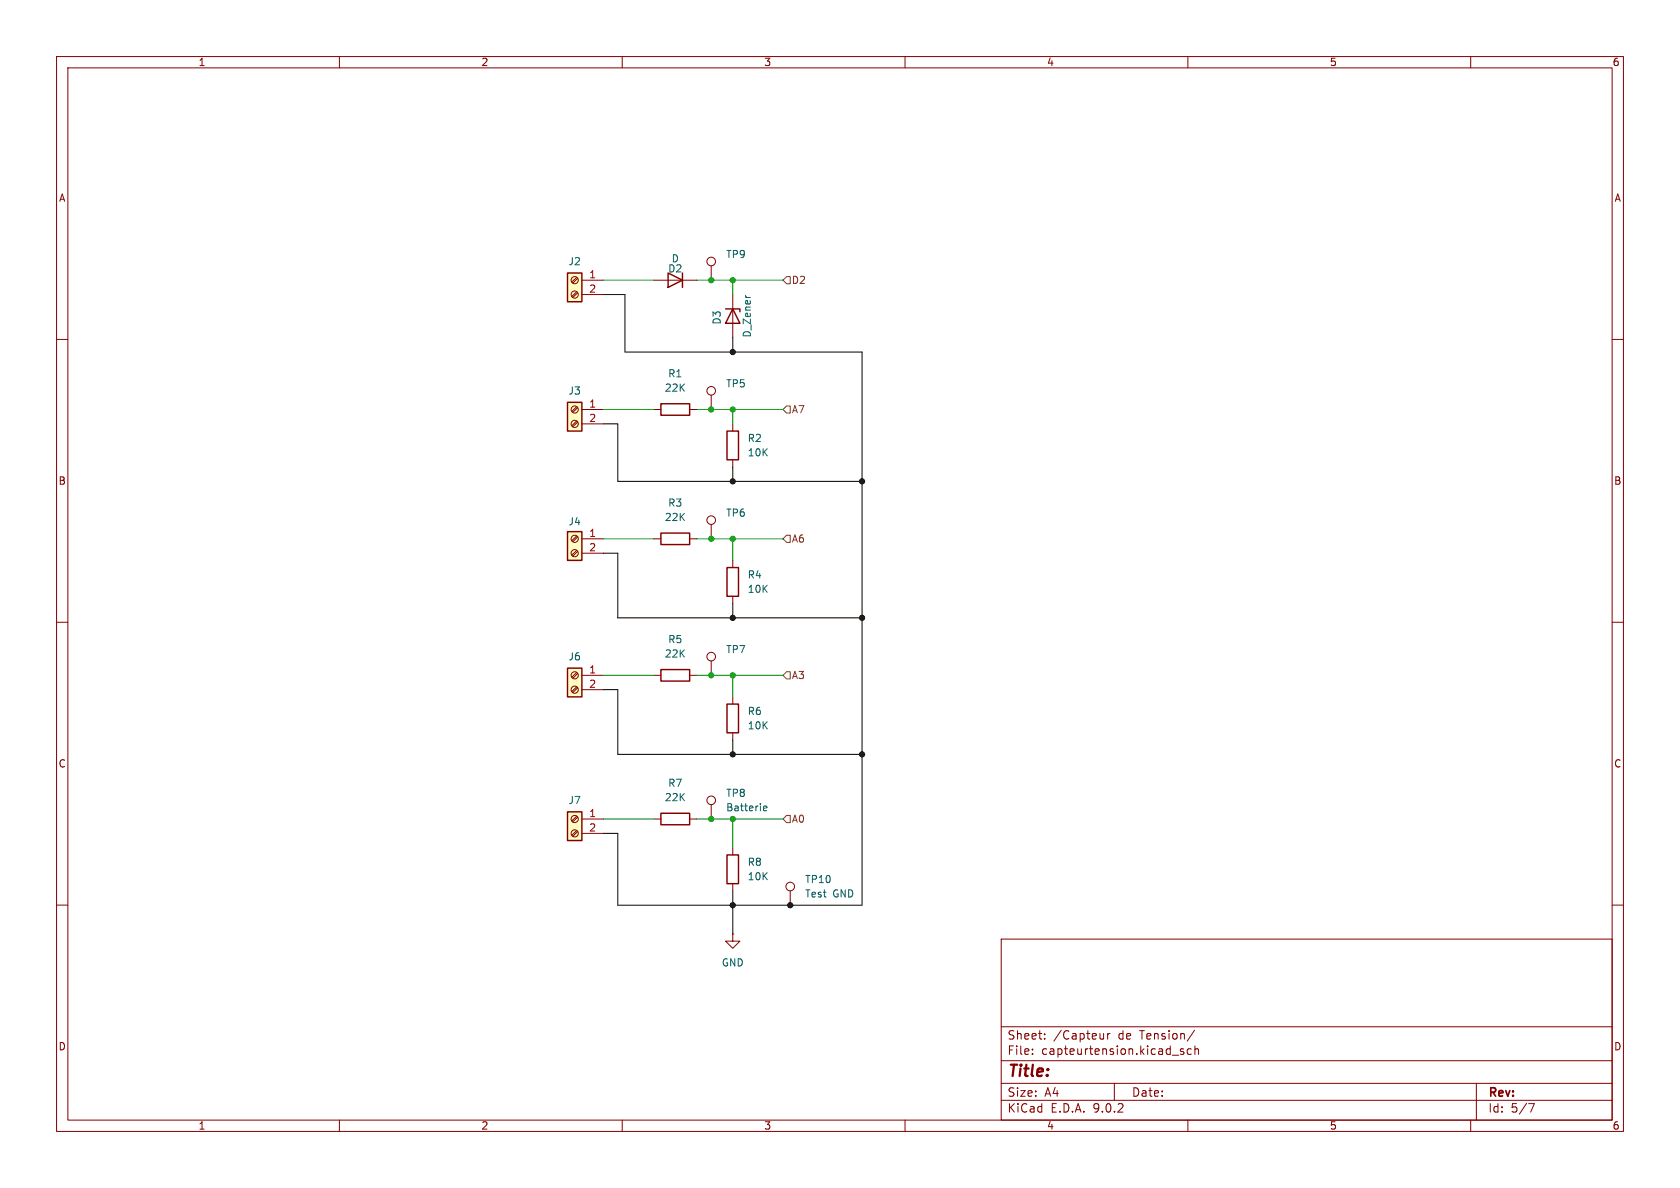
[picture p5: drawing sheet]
(kicad_sch
 (version 20250114)
 (generator "eeschema")
 (generator_version "9.0")
 (paper "A4")
 (lib_symbols
  (symbol "Connector:Screw_Terminal_01x02"
   (pin_names
    (offset 1.016) (hide yes)) (exclude_from_sim no) (in_bom yes) (on_board yes)
   (property "Reference" "J" (at 0 2.54 0) (effects (font (size 1.27 1.27))))
   (property "Value" "Screw_Terminal_01x02" (at 0 -5.08 0) (effects (font (size 1.27 1.27))))
   (property "Footprint" "" (at 0 0 0) (effects (font (size 1.27 1.27)) (hide yes)))
   (property "Datasheet" "~" (at 0 0 0) (effects (font (size 1.27 1.27)) (hide yes)))
   (property "Description" "Generic screw terminal, single row, 01x02, script generated (kicad-library-utils/schlib/autogen/connector/)" (at 0 0 0) (effects (font (size 1.27 1.27)) (hide yes)))
   (symbol "Screw_Terminal_01x02_1_1"
    (rectangle (start -1.27 1.27) (end 1.27 -3.81) (stroke (width 0.254) (type default)) (fill (type background)))
    (polyline (pts (xy -0.5334 0.3302) (xy 0.3302 -0.508)) (stroke (width 0.1524) (type default)) (fill (type none)))
    (polyline (pts (xy -0.5334 -2.2098) (xy 0.3302 -3.048)) (stroke (width 0.1524) (type default)) (fill (type none)))
    (polyline (pts (xy -0.3556 0.508) (xy 0.508 -0.3302)) (stroke (width 0.1524) (type default)) (fill (type none)))
    (polyline (pts (xy -0.3556 -2.032) (xy 0.508 -2.8702)) (stroke (width 0.1524) (type default)) (fill (type none)))
    (circle (center 0 0) (radius 0.635) (stroke (width 0.1524) (type default)) (fill (type none)))
    (circle (center 0 -2.54) (radius 0.635) (stroke (width 0.1524) (type default)) (fill (type none)))
    (pin passive line (at -5.08 0 0) (length 3.81) (name "Pin_1" (effects (font (size 1.27 1.27)))) (number "1" (effects (font (size 1.27 1.27)))))
    (pin passive line (at -5.08 -2.54 0) (length 3.81) (name "Pin_2" (effects (font (size 1.27 1.27)))) (number "2" (effects (font (size 1.27 1.27))))))
   (embedded_fonts no))
  (symbol "Connector:TestPoint"
   (pin_numbers (hide yes))
   (pin_names
    (offset 0.762) (hide yes)) (exclude_from_sim no) (in_bom yes) (on_board yes)
   (property "Reference" "TP" (at 0 6.858 0) (effects (font (size 1.27 1.27))))
   (property "Value" "TestPoint" (at 0 5.08 0) (effects (font (size 1.27 1.27))))
   (property "Footprint" "" (at 5.08 0 0) (effects (font (size 1.27 1.27)) (hide yes)))
   (property "Datasheet" "~" (at 5.08 0 0) (effects (font (size 1.27 1.27)) (hide yes)))
   (property "Description" "test point" (at 0 0 0) (effects (font (size 1.27 1.27)) (hide yes)))
   (symbol "TestPoint_0_1"
    (circle (center 0 3.302) (radius 0.762) (stroke (width 0) (type default)) (fill (type none))))
   (symbol "TestPoint_1_1"
    (pin passive line (at 0 0 90) (length 2.54) (name "1" (effects (font (size 1.27 1.27)))) (number "1" (effects (font (size 1.27 1.27))))))
   (embedded_fonts no))
  (symbol "Device:D"
   (pin_numbers (hide yes))
   (pin_names
    (offset 1.016) (hide yes)) (exclude_from_sim no) (in_bom yes) (on_board yes)
   (property "Reference" "D" (at 0 2.54 0) (effects (font (size 1.27 1.27))))
   (property "Value" "D" (at 0 -2.54 0) (effects (font (size 1.27 1.27))))
   (property "Footprint" "" (at 0 0 0) (effects (font (size 1.27 1.27)) (hide yes)))
   (property "Datasheet" "~" (at 0 0 0) (effects (font (size 1.27 1.27)) (hide yes)))
   (property "Description" "Diode" (at 0 0 0) (effects (font (size 1.27 1.27)) (hide yes)))
   (property "Sim.Device" "D" (at 0 0 0) (effects (font (size 1.27 1.27)) (hide yes)))
   (property "Sim.Pins" "1=K 2=A" (at 0 0 0) (effects (font (size 1.27 1.27)) (hide yes)))
   (symbol "D_0_1"
    (polyline (pts (xy -1.27 1.27) (xy -1.27 -1.27)) (stroke (width 0.254) (type default)) (fill (type none)))
    (polyline (pts (xy 1.27 1.27) (xy 1.27 -1.27) (xy -1.27 0) (xy 1.27 1.27)) (stroke (width 0.254) (type default)) (fill (type none)))
    (polyline (pts (xy 1.27 0) (xy -1.27 0)) (stroke (width 0) (type default)) (fill (type none))))
   (symbol "D_1_1"
    (pin passive line (at -3.81 0 0) (length 2.54) (name "K" (effects (font (size 1.27 1.27)))) (number "1" (effects (font (size 1.27 1.27)))))
    (pin passive line (at 3.81 0 180) (length 2.54) (name "A" (effects (font (size 1.27 1.27)))) (number "2" (effects (font (size 1.27 1.27))))))
   (embedded_fonts no))
  (symbol "Device:D_Zener"
   (pin_numbers (hide yes))
   (pin_names
    (offset 1.016) (hide yes)) (exclude_from_sim no) (in_bom yes) (on_board yes)
   (property "Reference" "D" (at 0 2.54 0) (effects (font (size 1.27 1.27))))
   (property "Value" "D_Zener" (at 0 -2.54 0) (effects (font (size 1.27 1.27))))
   (property "Footprint" "" (at 0 0 0) (effects (font (size 1.27 1.27)) (hide yes)))
   (property "Datasheet" "~" (at 0 0 0) (effects (font (size 1.27 1.27)) (hide yes)))
   (property "Description" "Zener diode" (at 0 0 0) (effects (font (size 1.27 1.27)) (hide yes)))
   (symbol "D_Zener_0_1"
    (polyline (pts (xy -1.27 -1.27) (xy -1.27 1.27) (xy -0.762 1.27)) (stroke (width 0.254) (type default)) (fill (type none)))
    (polyline (pts (xy 1.27 0) (xy -1.27 0)) (stroke (width 0) (type default)) (fill (type none)))
    (polyline (pts (xy 1.27 -1.27) (xy 1.27 1.27) (xy -1.27 0) (xy 1.27 -1.27)) (stroke (width 0.254) (type default)) (fill (type none))))
   (symbol "D_Zener_1_1"
    (pin passive line (at -3.81 0 0) (length 2.54) (name "K" (effects (font (size 1.27 1.27)))) (number "1" (effects (font (size 1.27 1.27)))))
    (pin passive line (at 3.81 0 180) (length 2.54) (name "A" (effects (font (size 1.27 1.27)))) (number "2" (effects (font (size 1.27 1.27))))))
   (embedded_fonts no))
  (symbol "Device:R"
   (pin_numbers (hide yes))
   (pin_names
    (offset 0)) (exclude_from_sim no) (in_bom yes) (on_board yes)
   (property "Reference" "R" (at 2.032 0 90) (effects (font (size 1.27 1.27))))
   (property "Value" "R" (at 0 0 90) (effects (font (size 1.27 1.27))))
   (property "Footprint" "" (at -1.778 0 90) (effects (font (size 1.27 1.27)) (hide yes)))
   (property "Datasheet" "~" (at 0 0 0) (effects (font (size 1.27 1.27)) (hide yes)))
   (property "Description" "Resistor" (at 0 0 0) (effects (font (size 1.27 1.27)) (hide yes)))
   (symbol "R_0_1"
    (rectangle (start -1.016 -2.54) (end 1.016 2.54) (stroke (width 0.254) (type default)) (fill (type none))))
   (symbol "R_1_1"
    (pin passive line (at 0 3.81 270) (length 1.27) (name "~" (effects (font (size 1.27 1.27)))) (number "1" (effects (font (size 1.27 1.27)))))
    (pin passive line (at 0 -3.81 90) (length 1.27) (name "~" (effects (font (size 1.27 1.27)))) (number "2" (effects (font (size 1.27 1.27))))))
   (embedded_fonts no))
  (symbol "power:GND"
   (power)
   (pin_numbers (hide yes))
   (pin_names
    (offset 0) (hide yes)) (exclude_from_sim no) (in_bom yes) (on_board yes)
   (property "Reference" "#PWR" (at 0 -6.35 0) (effects (font (size 1.27 1.27)) (hide yes)))
   (property "Value" "GND" (at 0 -3.81 0) (effects (font (size 1.27 1.27))))
   (property "Footprint" "" (at 0 0 0) (effects (font (size 1.27 1.27)) (hide yes)))
   (property "Datasheet" "" (at 0 0 0) (effects (font (size 1.27 1.27)) (hide yes)))
   (property "Description" "Power symbol creates a global label with name \"GND\" , ground" (at 0 0 0) (effects (font (size 1.27 1.27)) (hide yes)))
   (symbol "GND_0_1"
    (polyline (pts (xy 0 0) (xy 0 -1.27) (xy 1.27 -1.27) (xy 0 -2.54) (xy -1.27 -1.27) (xy 0 -1.27)) (stroke (width 0) (type default)) (fill (type none))))
   (symbol "GND_1_1"
    (pin power_in line (at 0 0 270) (length 0) (name "~" (effects (font (size 1.27 1.27)))) (number "1" (effects (font (size 1.27 1.27))))))
   (embedded_fonts no)))
 (junction
  (at 129.54 160.02)
  (diameter 0)
  (color 0 0 0 0))
 (junction
  (at 125.73 119.38)
  (diameter 0)
  (color 0 0 0 0))
 (junction
  (at 129.54 119.38)
  (diameter 0)
  (color 0 0 0 0))
 (junction
  (at 125.73 144.78)
  (diameter 0)
  (color 0 0 0 0))
 (junction
  (at 129.54 109.22)
  (diameter 0)
  (color 0 0 0 0))
 (junction
  (at 129.54 49.53)
  (diameter 0)
  (color 0 0 0 0))
 (junction
  (at 129.54 62.23)
  (diameter 0)
  (color 0 0 0 0))
 (junction
  (at 129.54 72.39)
  (diameter 0)
  (color 0 0 0 0))
 (junction
  (at 129.54 133.35)
  (diameter 0)
  (color 0 0 0 0))
 (junction
  (at 125.73 49.53)
  (diameter 0)
  (color 0 0 0 0))
 (junction
  (at 139.7 160.02)
  (diameter 0)
  (color 0 0 0 0))
 (junction
  (at 152.4 109.22)
  (diameter 0)
  (color 0 0 0 0))
 (junction
  (at 152.4 133.35)
  (diameter 0)
  (color 0 0 0 0))
 (junction
  (at 129.54 95.25)
  (diameter 0)
  (color 0 0 0 0))
 (junction
  (at 125.73 72.39)
  (diameter 0)
  (color 0 0 0 0))
 (junction
  (at 129.54 144.78)
  (diameter 0)
  (color 0 0 0 0))
 (junction
  (at 152.4 85.09)
  (diameter 0)
  (color 0 0 0 0))
 (junction
  (at 125.73 95.25)
  (diameter 0)
  (color 0 0 0 0))
 (junction
  (at 129.54 85.09)
  (diameter 0)
  (color 0 0 0 0))
 (wire
  (pts (xy 106.68 144.78) (xy 115.57 144.78))
  (stroke (width 0) (type default)))
 (wire
  (pts (xy 110.49 62.23) (xy 129.54 62.23))
  (stroke (width 0) (type default)))
 (wire
  (pts (xy 129.54 160.02) (xy 129.54 157.48))
  (stroke (width 0) (type default)))
 (wire
  (pts (xy 129.54 160.02) (xy 129.54 165.1))
  (stroke (width 0) (type default)))
 (wire
  (pts (xy 110.49 52.07) (xy 110.49 62.23))
  (stroke (width 0) (type default)))
 (wire
  (pts (xy 125.73 119.38) (xy 129.54 119.38))
  (stroke (width 0) (type default)))
 (wire
  (pts (xy 106.68 49.53) (xy 115.57 49.53))
  (stroke (width 0) (type default)))
 (wire
  (pts (xy 125.73 95.25) (xy 129.54 95.25))
  (stroke (width 0) (type default)))
 (wire
  (pts (xy 106.68 74.93) (xy 109.22 74.93))
  (stroke (width 0) (type default)))
 (wire
  (pts (xy 109.22 133.35) (xy 129.54 133.35))
  (stroke (width 0) (type default)))
 (wire
  (pts (xy 106.68 119.38) (xy 115.57 119.38))
  (stroke (width 0) (type default)))
 (wire
  (pts (xy 109.22 147.32) (xy 109.22 160.02))
  (stroke (width 0) (type default)))
 (wire
  (pts (xy 123.19 144.78) (xy 125.73 144.78))
  (stroke (width 0) (type default)))
 (wire
  (pts (xy 129.54 109.22) (xy 129.54 106.68))
  (stroke (width 0) (type default)))
 (wire
  (pts (xy 129.54 119.38) (xy 138.43 119.38))
  (stroke (width 0) (type default)))
 (wire
  (pts (xy 129.54 95.25) (xy 129.54 99.06))
  (stroke (width 0) (type default)))
 (wire
  (pts (xy 129.54 85.09) (xy 152.4 85.09))
  (stroke (width 0) (type default)))
 (wire
  (pts (xy 129.54 133.35) (xy 129.54 130.81))
  (stroke (width 0) (type default)))
 (wire
  (pts (xy 125.73 119.38) (xy 123.19 119.38))
  (stroke (width 0) (type default)))
 (wire
  (pts (xy 106.68 95.25) (xy 115.57 95.25))
  (stroke (width 0) (type default)))
 (wire
  (pts (xy 129.54 62.23) (xy 152.4 62.23))
  (stroke (width 0) (type default)))
 (wire
  (pts (xy 152.4 109.22) (xy 152.4 133.35))
  (stroke (width 0) (type default)))
 (wire
  (pts (xy 125.73 72.39) (xy 129.54 72.39))
  (stroke (width 0) (type default)))
 (wire
  (pts (xy 106.68 97.79) (xy 109.22 97.79))
  (stroke (width 0) (type default)))
 (wire
  (pts (xy 129.54 144.78) (xy 129.54 149.86))
  (stroke (width 0) (type default)))
 (wire
  (pts (xy 129.54 123.19) (xy 129.54 119.38))
  (stroke (width 0) (type default)))
 (wire
  (pts (xy 152.4 133.35) (xy 152.4 160.02))
  (stroke (width 0) (type default)))
 (wire
  (pts (xy 125.73 144.78) (xy 129.54 144.78))
  (stroke (width 0) (type default)))
 (wire
  (pts (xy 152.4 62.23) (xy 152.4 85.09))
  (stroke (width 0) (type default)))
 (wire
  (pts (xy 106.68 147.32) (xy 109.22 147.32))
  (stroke (width 0) (type default)))
 (wire
  (pts (xy 109.22 160.02) (xy 129.54 160.02))
  (stroke (width 0) (type default)))
 (wire
  (pts (xy 123.19 72.39) (xy 125.73 72.39))
  (stroke (width 0) (type default)))
 (wire
  (pts (xy 123.19 49.53) (xy 125.73 49.53))
  (stroke (width 0) (type default)))
 (wire
  (pts (xy 109.22 121.92) (xy 109.22 133.35))
  (stroke (width 0) (type default)))
 (wire
  (pts (xy 109.22 97.79) (xy 109.22 109.22))
  (stroke (width 0) (type default)))
 (wire
  (pts (xy 152.4 109.22) (xy 129.54 109.22))
  (stroke (width 0) (type default)))
 (wire
  (pts (xy 109.22 109.22) (xy 129.54 109.22))
  (stroke (width 0) (type default)))
 (wire
  (pts (xy 129.54 85.09) (xy 129.54 82.55))
  (stroke (width 0) (type default)))
 (wire
  (pts (xy 109.22 85.09) (xy 129.54 85.09))
  (stroke (width 0) (type default)))
 (wire
  (pts (xy 106.68 121.92) (xy 109.22 121.92))
  (stroke (width 0) (type default)))
 (wire
  (pts (xy 106.68 52.07) (xy 110.49 52.07))
  (stroke (width 0) (type default)))
 (wire
  (pts (xy 129.54 62.23) (xy 129.54 59.69))
  (stroke (width 0) (type default)))
 (wire
  (pts (xy 129.54 49.53) (xy 138.43 49.53))
  (stroke (width 0) (type default)))
 (wire
  (pts (xy 125.73 49.53) (xy 129.54 49.53))
  (stroke (width 0) (type default)))
 (wire
  (pts (xy 152.4 85.09) (xy 152.4 109.22))
  (stroke (width 0) (type default)))
 (wire
  (pts (xy 106.68 72.39) (xy 115.57 72.39))
  (stroke (width 0) (type default)))
 (wire
  (pts (xy 129.54 49.53) (xy 129.54 52.07))
  (stroke (width 0) (type default)))
 (wire
  (pts (xy 123.19 95.25) (xy 125.73 95.25))
  (stroke (width 0) (type default)))
 (wire
  (pts (xy 152.4 133.35) (xy 129.54 133.35))
  (stroke (width 0) (type default)))
 (wire
  (pts (xy 109.22 74.93) (xy 109.22 85.09))
  (stroke (width 0) (type default)))
 (wire
  (pts (xy 129.54 72.39) (xy 138.43 72.39))
  (stroke (width 0) (type default)))
 (wire
  (pts (xy 129.54 144.78) (xy 138.43 144.78))
  (stroke (width 0) (type default)))
 (wire
  (pts (xy 129.54 72.39) (xy 129.54 74.93))
  (stroke (width 0) (type default)))
 (wire
  (pts (xy 152.4 160.02) (xy 139.7 160.02))
  (stroke (width 0) (type default)))
 (wire
  (pts (xy 129.54 95.25) (xy 138.43 95.25))
  (stroke (width 0) (type default)))
 (wire
  (pts (xy 139.7 160.02) (xy 129.54 160.02))
  (stroke (width 0) (type default)))
 (hierarchical_label "A6"
  (shape input)
  (at 138.43 95.25 0)
  (effects (font (size 1.27 1.27)) (justify left)))
 (hierarchical_label "A0"
  (shape input)
  (at 138.43 144.78 0)
  (effects (font (size 1.27 1.27)) (justify left)))
 (hierarchical_label "D2"
  (shape input)
  (at 138.43 49.53 0)
  (effects (font (size 1.27 1.27)) (justify left)))
 (hierarchical_label "A3"
  (shape input)
  (at 138.43 119.38 0)
  (effects (font (size 1.27 1.27)) (justify left)))
 (hierarchical_label "A7"
  (shape input)
  (at 138.43 72.39 0)
  (effects (font (size 1.27 1.27)) (justify left)))
 (symbol
  (lib_id "Device:D")
  (at 119.38 49.53 180)
  (unit 1)
  (exclude_from_sim no)
  (in_bom yes)
  (on_board yes)
  (dnp no)
  (property "Reference" "D2" (at 119.38 47.498 0) (effects (font (size 1.27 1.27))))
  (property "Value" "D" (at 119.38 45.72 0) (effects (font (size 1.27 1.27))))
  (property "Footprint" "Diode_SMD:D_SMA" (at 119.38 49.53 0) (effects (font (size 1.27 1.27)) (hide yes)))
  (property "Datasheet" "~" (at 119.38 49.53 0) (effects (font (size 1.27 1.27)) (hide yes)))
  (property "Description" "Diode" (at 119.38 49.53 0) (effects (font (size 1.27 1.27)) (hide yes)))
  (property "Sim.Device" "D" (at 119.38 49.53 0) (effects (font (size 1.27 1.27)) (hide yes)))
  (property "Sim.Pins" "1=K 2=A" (at 119.38 49.53 0) (effects (font (size 1.27 1.27)) (hide yes)))
  (pin "2")
  (pin "1"))
 (symbol
  (lib_id "Connector:TestPoint")
  (at 125.73 49.53 0)
  (unit 1)
  (exclude_from_sim no)
  (in_bom yes)
  (on_board yes)
  (dnp no)
  (fields_autoplaced yes)
  (property "Reference" "TP9" (at 128.27 44.9579 0) (effects (font (size 1.27 1.27)) (justify left)))
  (property "Value" "TestPoint" (at 128.27 47.4979 0) (effects (font (size 1.27 1.27)) (justify left) (hide yes)))
  (property "Footprint" "" (at 130.81 49.53 0) (effects (font (size 1.27 1.27)) (hide yes)))
  (property "Datasheet" "~" (at 130.81 49.53 0) (effects (font (size 1.27 1.27)) (hide yes)))
  (property "Description" "test point" (at 125.73 49.53 0) (effects (font (size 1.27 1.27)) (hide yes)))
  (pin "1"))
 (symbol
  (lib_id "Device:R")
  (at 129.54 78.74 0)
  (unit 1)
  (exclude_from_sim no)
  (in_bom yes)
  (on_board yes)
  (dnp no)
  (property "Reference" "R2" (at 132.08 77.4699 0) (effects (font (size 1.27 1.27)) (justify left)))
  (property "Value" "10K" (at 132.08 80.0099 0) (effects (font (size 1.27 1.27)) (justify left)))
  (property "Footprint" "" (at 127.762 78.74 90) (effects (font (size 1.27 1.27)) (hide yes)))
  (property "Datasheet" "~" (at 129.54 78.74 0) (effects (font (size 1.27 1.27)) (hide yes)))
  (property "Description" "Resistor" (at 129.54 78.74 0) (effects (font (size 1.27 1.27)) (hide yes)))
  (pin "1")
  (pin "2"))
 (symbol
  (lib_id "Device:D_Zener")
  (at 129.54 55.88 270)
  (unit 1)
  (exclude_from_sim no)
  (in_bom yes)
  (on_board yes)
  (dnp no)
  (property "Reference" "D3" (at 126.746 56.134 0) (effects (font (size 1.27 1.27))))
  (property "Value" "D_Zener" (at 132.08 55.88 0) (effects (font (size 1.27 1.27))))
  (property "Footprint" "Diode_SMD:D_SOD-123" (at 129.54 55.88 0) (effects (font (size 1.27 1.27)) (hide yes)))
  (property "Datasheet" "~" (at 129.54 55.88 0) (effects (font (size 1.27 1.27)) (hide yes)))
  (property "Description" "Zener diode" (at 129.54 55.88 0) (effects (font (size 1.27 1.27)) (hide yes)))
  (pin "2")
  (pin "1"))
 (symbol
  (lib_id "Device:R")
  (at 119.38 144.78 90)
  (unit 1)
  (exclude_from_sim no)
  (in_bom yes)
  (on_board yes)
  (dnp no)
  (fields_autoplaced yes)
  (property "Reference" "R7" (at 119.38 138.43 90) (effects (font (size 1.27 1.27))))
  (property "Value" "22K" (at 119.38 140.97 90) (effects (font (size 1.27 1.27))))
  (property "Footprint" "" (at 119.38 146.558 90) (effects (font (size 1.27 1.27)) (hide yes)))
  (property "Datasheet" "~" (at 119.38 144.78 0) (effects (font (size 1.27 1.27)) (hide yes)))
  (property "Description" "Resistor" (at 119.38 144.78 0) (effects (font (size 1.27 1.27)) (hide yes)))
  (pin "1")
  (pin "2"))
 (symbol
  (lib_id "Device:R")
  (at 119.38 72.39 90)
  (unit 1)
  (exclude_from_sim no)
  (in_bom yes)
  (on_board yes)
  (dnp no)
  (fields_autoplaced yes)
  (property "Reference" "R1" (at 119.38 66.04 90) (effects (font (size 1.27 1.27))))
  (property "Value" "22K" (at 119.38 68.58 90) (effects (font (size 1.27 1.27))))
  (property "Footprint" "" (at 119.38 74.168 90) (effects (font (size 1.27 1.27)) (hide yes)))
  (property "Datasheet" "~" (at 119.38 72.39 0) (effects (font (size 1.27 1.27)) (hide yes)))
  (property "Description" "Resistor" (at 119.38 72.39 0) (effects (font (size 1.27 1.27)) (hide yes)))
  (pin "1")
  (pin "2"))
 (symbol
  (lib_id "Device:R")
  (at 119.38 95.25 90)
  (unit 1)
  (exclude_from_sim no)
  (in_bom yes)
  (on_board yes)
  (dnp no)
  (fields_autoplaced yes)
  (property "Reference" "R3" (at 119.38 88.9 90) (effects (font (size 1.27 1.27))))
  (property "Value" "22K" (at 119.38 91.44 90) (effects (font (size 1.27 1.27))))
  (property "Footprint" "" (at 119.38 97.028 90) (effects (font (size 1.27 1.27)) (hide yes)))
  (property "Datasheet" "~" (at 119.38 95.25 0) (effects (font (size 1.27 1.27)) (hide yes)))
  (property "Description" "Resistor" (at 119.38 95.25 0) (effects (font (size 1.27 1.27)) (hide yes)))
  (pin "1")
  (pin "2"))
 (symbol
  (lib_id "Connector:TestPoint")
  (at 125.73 144.78 0)
  (unit 1)
  (exclude_from_sim no)
  (in_bom yes)
  (on_board yes)
  (dnp no)
  (fields_autoplaced yes)
  (property "Reference" "TP8" (at 128.27 140.2079 0) (effects (font (size 1.27 1.27)) (justify left)))
  (property "Value" "Batterie" (at 128.27 142.7479 0) (effects (font (size 1.27 1.27)) (justify left)))
  (property "Footprint" "" (at 130.81 144.78 0) (effects (font (size 1.27 1.27)) (hide yes)))
  (property "Datasheet" "~" (at 130.81 144.78 0) (effects (font (size 1.27 1.27)) (hide yes)))
  (property "Description" "test point" (at 125.73 144.78 0) (effects (font (size 1.27 1.27)) (hide yes)))
  (pin "1"))
 (symbol
  (lib_id "power:GND")
  (at 129.54 165.1 0)
  (unit 1)
  (exclude_from_sim no)
  (in_bom yes)
  (on_board yes)
  (dnp no)
  (fields_autoplaced yes)
  (property "Reference" "#PWR06" (at 129.54 171.45 0) (effects (font (size 1.27 1.27)) (hide yes)))
  (property "Value" "GND" (at 129.54 170.18 0) (effects (font (size 1.27 1.27))))
  (property "Footprint" "" (at 129.54 165.1 0) (effects (font (size 1.27 1.27)) (hide yes)))
  (property "Datasheet" "" (at 129.54 165.1 0) (effects (font (size 1.27 1.27)) (hide yes)))
  (property "Description" "Power symbol creates a global label with name \"GND\" , ground" (at 129.54 165.1 0) (effects (font (size 1.27 1.27)) (hide yes)))
  (pin "1"))
 (symbol
  (lib_id "Connector:Screw_Terminal_01x02")
  (at 101.6 144.78 0)
  (mirror y)
  (unit 1)
  (exclude_from_sim no)
  (in_bom yes)
  (on_board yes)
  (dnp no)
  (property "Reference" "J7" (at 101.6 141.478 0) (effects (font (size 1.27 1.27))))
  (property "Value" "Screw_Terminal_01x02" (at 101.6 140.97 0) (effects (font (size 1.27 1.27)) (hide yes)))
  (property "Footprint" "" (at 101.6 144.78 0) (effects (font (size 1.27 1.27)) (hide yes)))
  (property "Datasheet" "~" (at 101.6 144.78 0) (effects (font (size 1.27 1.27)) (hide yes)))
  (property "Description" "Generic screw terminal, single row, 01x02, script generated (kicad-library-utils/schlib/autogen/connector/)" (at 101.6 144.78 0) (effects (font (size 1.27 1.27)) (hide yes)))
  (pin "1")
  (pin "2"))
 (symbol
  (lib_id "Connector:TestPoint")
  (at 139.7 160.02 0)
  (unit 1)
  (exclude_from_sim no)
  (in_bom yes)
  (on_board yes)
  (dnp no)
  (fields_autoplaced yes)
  (property "Reference" "TP10" (at 142.24 155.4479 0) (effects (font (size 1.27 1.27)) (justify left)))
  (property "Value" "Test GND" (at 142.24 157.9879 0) (effects (font (size 1.27 1.27)) (justify left)))
  (property "Footprint" "" (at 144.78 160.02 0) (effects (font (size 1.27 1.27)) (hide yes)))
  (property "Datasheet" "~" (at 144.78 160.02 0) (effects (font (size 1.27 1.27)) (hide yes)))
  (property "Description" "test point" (at 139.7 160.02 0) (effects (font (size 1.27 1.27)) (hide yes)))
  (pin "1"))
 (symbol
  (lib_id "Connector:Screw_Terminal_01x02")
  (at 101.6 72.39 0)
  (mirror y)
  (unit 1)
  (exclude_from_sim no)
  (in_bom yes)
  (on_board yes)
  (dnp no)
  (property "Reference" "J3" (at 101.6 69.088 0) (effects (font (size 1.27 1.27))))
  (property "Value" "Screw_Terminal_01x02" (at 101.6 68.58 0) (effects (font (size 1.27 1.27)) (hide yes)))
  (property "Footprint" "" (at 101.6 72.39 0) (effects (font (size 1.27 1.27)) (hide yes)))
  (property "Datasheet" "~" (at 101.6 72.39 0) (effects (font (size 1.27 1.27)) (hide yes)))
  (property "Description" "Generic screw terminal, single row, 01x02, script generated (kicad-library-utils/schlib/autogen/connector/)" (at 101.6 72.39 0) (effects (font (size 1.27 1.27)) (hide yes)))
  (pin "1")
  (pin "2"))
 (symbol
  (lib_id "Connector:Screw_Terminal_01x02")
  (at 101.6 49.53 0)
  (mirror y)
  (unit 1)
  (exclude_from_sim no)
  (in_bom yes)
  (on_board yes)
  (dnp no)
  (property "Reference" "J2" (at 101.6 46.228 0) (effects (font (size 1.27 1.27))))
  (property "Value" "Tension des panneaux photovoltaiques" (at 101.6 45.72 0) (effects (font (size 1.27 1.27)) (hide yes)))
  (property "Footprint" "" (at 101.6 49.53 0) (effects (font (size 1.27 1.27)) (hide yes)))
  (property "Datasheet" "~" (at 101.6 49.53 0) (effects (font (size 1.27 1.27)) (hide yes)))
  (property "Description" "Generic screw terminal, single row, 01x02, script generated (kicad-library-utils/schlib/autogen/connector/)" (at 101.6 49.53 0) (effects (font (size 1.27 1.27)) (hide yes)))
  (pin "1")
  (pin "2"))
 (symbol
  (lib_id "Connector:Screw_Terminal_01x02")
  (at 101.6 95.25 0)
  (mirror y)
  (unit 1)
  (exclude_from_sim no)
  (in_bom yes)
  (on_board yes)
  (dnp no)
  (property "Reference" "J4" (at 101.6 92.202 0) (effects (font (size 1.27 1.27))))
  (property "Value" "Screw_Terminal_01x02" (at 101.6 91.44 0) (effects (font (size 1.27 1.27)) (hide yes)))
  (property "Footprint" "" (at 101.6 95.25 0) (effects (font (size 1.27 1.27)) (hide yes)))
  (property "Datasheet" "~" (at 101.6 95.25 0) (effects (font (size 1.27 1.27)) (hide yes)))
  (property "Description" "Generic screw terminal, single row, 01x02, script generated (kicad-library-utils/schlib/autogen/connector/)" (at 101.6 95.25 0) (effects (font (size 1.27 1.27)) (hide yes)))
  (pin "1")
  (pin "2"))
 (symbol
  (lib_id "Device:R")
  (at 129.54 153.67 0)
  (unit 1)
  (exclude_from_sim no)
  (in_bom yes)
  (on_board yes)
  (dnp no)
  (fields_autoplaced yes)
  (property "Reference" "R8" (at 132.08 152.3999 0) (effects (font (size 1.27 1.27)) (justify left)))
  (property "Value" "10K" (at 132.08 154.9399 0) (effects (font (size 1.27 1.27)) (justify left)))
  (property "Footprint" "" (at 127.762 153.67 90) (effects (font (size 1.27 1.27)) (hide yes)))
  (property "Datasheet" "~" (at 129.54 153.67 0) (effects (font (size 1.27 1.27)) (hide yes)))
  (property "Description" "Resistor" (at 129.54 153.67 0) (effects (font (size 1.27 1.27)) (hide yes)))
  (pin "1")
  (pin "2"))
 (symbol
  (lib_id "Connector:Screw_Terminal_01x02")
  (at 101.6 119.38 0)
  (mirror y)
  (unit 1)
  (exclude_from_sim no)
  (in_bom yes)
  (on_board yes)
  (dnp no)
  (property "Reference" "J6" (at 101.6 116.078 0) (effects (font (size 1.27 1.27))))
  (property "Value" "Screw_Terminal_01x02" (at 101.6 115.57 0) (effects (font (size 1.27 1.27)) (hide yes)))
  (property "Footprint" "" (at 101.6 119.38 0) (effects (font (size 1.27 1.27)) (hide yes)))
  (property "Datasheet" "~" (at 101.6 119.38 0) (effects (font (size 1.27 1.27)) (hide yes)))
  (property "Description" "Generic screw terminal, single row, 01x02, script generated (kicad-library-utils/schlib/autogen/connector/)" (at 101.6 119.38 0) (effects (font (size 1.27 1.27)) (hide yes)))
  (pin "1")
  (pin "2"))
 (symbol
  (lib_id "Connector:TestPoint")
  (at 125.73 72.39 0)
  (unit 1)
  (exclude_from_sim no)
  (in_bom yes)
  (on_board yes)
  (dnp no)
  (fields_autoplaced yes)
  (property "Reference" "TP5" (at 128.27 67.8179 0) (effects (font (size 1.27 1.27)) (justify left)))
  (property "Value" "TestPoint" (at 128.27 70.3579 0) (effects (font (size 1.27 1.27)) (justify left) (hide yes)))
  (property "Footprint" "" (at 130.81 72.39 0) (effects (font (size 1.27 1.27)) (hide yes)))
  (property "Datasheet" "~" (at 130.81 72.39 0) (effects (font (size 1.27 1.27)) (hide yes)))
  (property "Description" "test point" (at 125.73 72.39 0) (effects (font (size 1.27 1.27)) (hide yes)))
  (pin "1"))
 (symbol
  (lib_id "Device:R")
  (at 119.38 119.38 90)
  (unit 1)
  (exclude_from_sim no)
  (in_bom yes)
  (on_board yes)
  (dnp no)
  (fields_autoplaced yes)
  (property "Reference" "R5" (at 119.38 113.03 90) (effects (font (size 1.27 1.27))))
  (property "Value" "22K" (at 119.38 115.57 90) (effects (font (size 1.27 1.27))))
  (property "Footprint" "" (at 119.38 121.158 90) (effects (font (size 1.27 1.27)) (hide yes)))
  (property "Datasheet" "~" (at 119.38 119.38 0) (effects (font (size 1.27 1.27)) (hide yes)))
  (property "Description" "Resistor" (at 119.38 119.38 0) (effects (font (size 1.27 1.27)) (hide yes)))
  (pin "1")
  (pin "2"))
 (symbol
  (lib_id "Connector:TestPoint")
  (at 125.73 95.25 0)
  (unit 1)
  (exclude_from_sim no)
  (in_bom yes)
  (on_board yes)
  (dnp no)
  (fields_autoplaced yes)
  (property "Reference" "TP6" (at 128.27 90.6779 0) (effects (font (size 1.27 1.27)) (justify left)))
  (property "Value" "TestPoint" (at 128.27 93.2179 0) (effects (font (size 1.27 1.27)) (justify left) (hide yes)))
  (property "Footprint" "" (at 130.81 95.25 0) (effects (font (size 1.27 1.27)) (hide yes)))
  (property "Datasheet" "~" (at 130.81 95.25 0) (effects (font (size 1.27 1.27)) (hide yes)))
  (property "Description" "test point" (at 125.73 95.25 0) (effects (font (size 1.27 1.27)) (hide yes)))
  (pin "1"))
 (symbol
  (lib_id "Connector:TestPoint")
  (at 125.73 119.38 0)
  (unit 1)
  (exclude_from_sim no)
  (in_bom yes)
  (on_board yes)
  (dnp no)
  (fields_autoplaced yes)
  (property "Reference" "TP7" (at 128.27 114.8079 0) (effects (font (size 1.27 1.27)) (justify left)))
  (property "Value" "TestPoint" (at 128.27 117.3479 0) (effects (font (size 1.27 1.27)) (justify left) (hide yes)))
  (property "Footprint" "" (at 130.81 119.38 0) (effects (font (size 1.27 1.27)) (hide yes)))
  (property "Datasheet" "~" (at 130.81 119.38 0) (effects (font (size 1.27 1.27)) (hide yes)))
  (property "Description" "test point" (at 125.73 119.38 0) (effects (font (size 1.27 1.27)) (hide yes)))
  (pin "1"))
 (symbol
  (lib_id "Device:R")
  (at 129.54 102.87 0)
  (unit 1)
  (exclude_from_sim no)
  (in_bom yes)
  (on_board yes)
  (dnp no)
  (fields_autoplaced yes)
  (property "Reference" "R4" (at 132.08 101.5999 0) (effects (font (size 1.27 1.27)) (justify left)))
  (property "Value" "10K" (at 132.08 104.1399 0) (effects (font (size 1.27 1.27)) (justify left)))
  (property "Footprint" "" (at 127.762 102.87 90) (effects (font (size 1.27 1.27)) (hide yes)))
  (property "Datasheet" "~" (at 129.54 102.87 0) (effects (font (size 1.27 1.27)) (hide yes)))
  (property "Description" "Resistor" (at 129.54 102.87 0) (effects (font (size 1.27 1.27)) (hide yes)))
  (pin "1")
  (pin "2"))
 (symbol
  (lib_id "Device:R")
  (at 129.54 127 0)
  (unit 1)
  (exclude_from_sim no)
  (in_bom yes)
  (on_board yes)
  (dnp no)
  (fields_autoplaced yes)
  (property "Reference" "R6" (at 132.08 125.7299 0) (effects (font (size 1.27 1.27)) (justify left)))
  (property "Value" "10K" (at 132.08 128.2699 0) (effects (font (size 1.27 1.27)) (justify left)))
  (property "Footprint" "" (at 127.762 127 90) (effects (font (size 1.27 1.27)) (hide yes)))
  (property "Datasheet" "~" (at 129.54 127 0) (effects (font (size 1.27 1.27)) (hide yes)))
  (property "Description" "Resistor" (at 129.54 127 0) (effects (font (size 1.27 1.27)) (hide yes)))
  (pin "1")
  (pin "2")))
